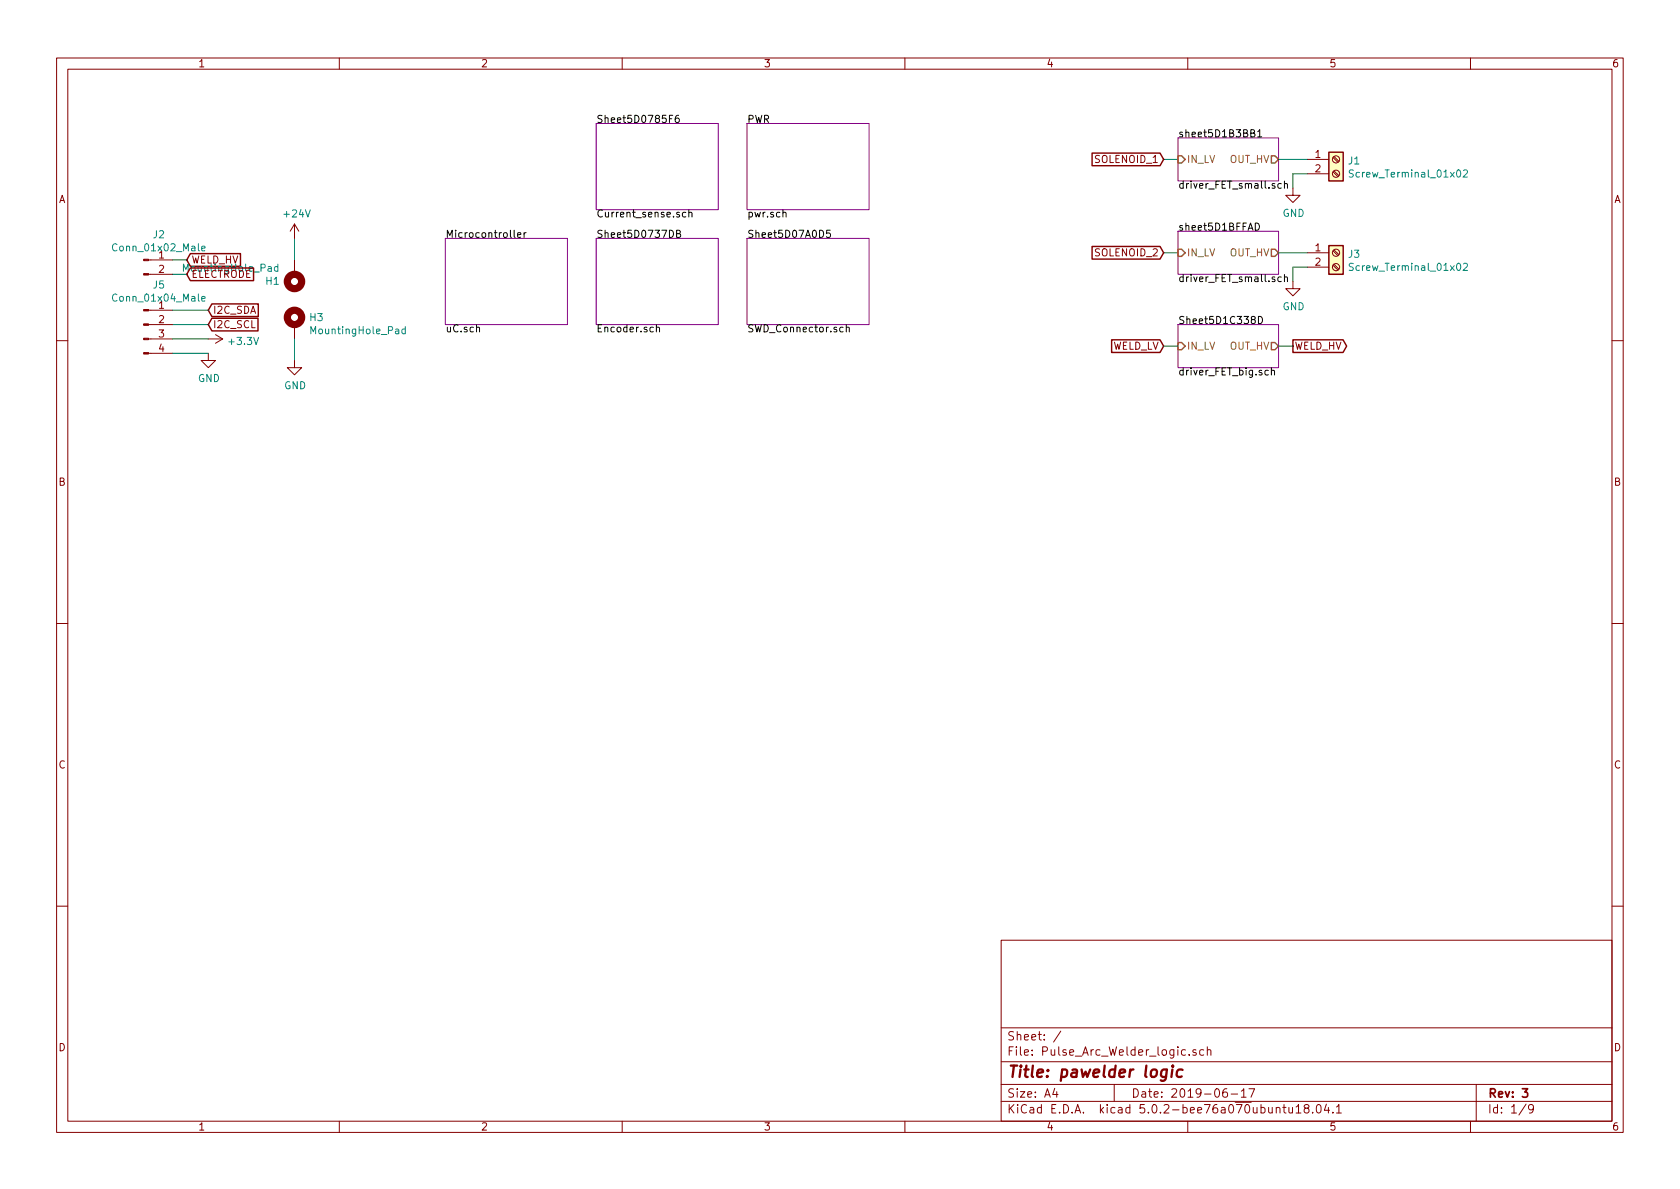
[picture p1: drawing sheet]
EESchema Schematic File Version 4
EELAYER 30 0
EELAYER END
$Descr A4 11693 8268
encoding utf-8
Sheet 1 9
Title "pawelder logic"
Date "2019-06-17"
Rev "3"
Comp ""
Comment1 ""
Comment2 ""
Comment3 ""
Comment4 ""
$EndDescr
$Comp
L Connector:Screw_Terminal_01x02 J1
U 1 1
P 9300 1100
F 0 "J1" H 9380 1092 50  0000 L CNN
F 1 "Screw_Terminal_01x02" H 9380 1001 50  0000 L CNN
F 2 "TerminalBlock:TerminalBlock_Altech_AK300-2_P5.00mm" H 9300 1100 50  0001 C CNN
F 3 "~" H 9300 1100 50  0001 C CNN
	1    9300 1100
	1    0    0    -1  
$EndComp
Text GLabel 1300 1800 2    50   Input ~ 0
WELD_HV
Text GLabel 9000 2400 2    50   Output ~ 0
WELD_HV
Text GLabel 8100 2400 0    50   Input ~ 0
WELD_LV
$Comp
L Mechanical:MountingHole_Pad H1
U 1 1
P 2050 1900
F 0 "H1" H 2150 1951 50  0000 L CNN
F 1 "MountingHole_Pad" H 2150 1860 50  0000 L CNN
F 2 "MountingHole:MountingHole_5.3mm_M5_DIN965_Pad" H 2050 1900 50  0001 C CNN
F 3 "~" H 2050 1900 50  0001 C CNN
	1    2050 1900
	-1   0    0    1   
$EndComp
Wire Wire Line
	2050 1800 2050 1650
$Comp
L Mechanical:MountingHole_Pad H3
U 1 1
P 2050 2250
F 0 "H3" H 2150 2301 50  0000 L CNN
F 1 "MountingHole_Pad" H 2150 2210 50  0000 L CNN
F 2 "MountingHole:MountingHole_5.3mm_M5_DIN965_Pad" H 2050 2250 50  0001 C CNN
F 3 "~" H 2050 2250 50  0001 C CNN
	1    2050 2250
	1    0    0    -1  
$EndComp
Wire Wire Line
	2050 2350 2050 2500
Wire Wire Line
	8100 1100 8200 1100
Wire Wire Line
	8100 1750 8200 1750
Text GLabel 1300 1900 2    50   Input ~ 0
ELECTRODE
Text GLabel 8100 1750 0    50   Input ~ 0
SOLENOID_2
Text GLabel 8100 1100 0    50   Input ~ 0
SOLENOID_1
$Sheet
S 5200 850  850  600 
U 5D16A7D9
F0 "PWR" 50
F1 "pwr.sch" 50
$EndSheet
$Sheet
S 3100 1650 850  600 
U 5D186B3B
F0 "Microcontroller" 50
F1 "uC.sch" 50
$EndSheet
$Sheet
S 8200 950  700  300 
U 5D1B3BB5
F0 "sheet5D1B3BB1" 50
F1 "driver_FET_small.sch" 50
F2 "IN_LV" I L 8200 1100 50 
F3 "OUT_HV" O R 8900 1100 50 
$EndSheet
Wire Wire Line
	9100 1100 8900 1100
Wire Wire Line
	9100 1200 9000 1200
Wire Wire Line
	9000 1200 9000 1300
$Comp
L Connector:Screw_Terminal_01x02 J3
U 1 1
P 9300 1750
F 0 "J3" H 9380 1742 50  0000 L CNN
F 1 "Screw_Terminal_01x02" H 9380 1651 50  0000 L CNN
F 2 "TerminalBlock:TerminalBlock_Altech_AK300-2_P5.00mm" H 9300 1750 50  0001 C CNN
F 3 "~" H 9300 1750 50  0001 C CNN
	1    9300 1750
	1    0    0    -1  
$EndComp
$Sheet
S 8200 1600 700  300 
U 5D1BFFBE
F0 "sheet5D1BFFAD" 50
F1 "driver_FET_small.sch" 50
F2 "IN_LV" I L 8200 1750 50 
F3 "OUT_HV" O R 8900 1750 50 
$EndSheet
Wire Wire Line
	9100 1750 8900 1750
Wire Wire Line
	9100 1850 9000 1850
Wire Wire Line
	9000 1850 9000 1950
$Sheet
S 8200 2250 700  300 
U 5D1C338E
F0 "Sheet5D1C338D" 50
F1 "driver_FET_big.sch" 50
F2 "IN_LV" I L 8200 2400 50 
F3 "OUT_HV" O R 8900 2400 50 
$EndSheet
Wire Wire Line
	8200 2400 8100 2400
$Comp
L power:+24V #PWR0112
U 1 1
P 2050 1650
F 0 "#PWR0112" H 2050 1500 50  0001 C CNN
F 1 "+24V" H 2065 1823 50  0000 C CNN
F 2 "" H 2050 1650 50  0001 C CNN
F 3 "" H 2050 1650 50  0001 C CNN
	1    2050 1650
	1    0    0    -1  
$EndComp
Wire Wire Line
	1300 1800 1200 1800
Wire Wire Line
	1300 1900 1200 1900
Text GLabel 1450 2250 2    50   Input ~ 0
I2C_SCL
Text GLabel 1450 2150 2    50   Input ~ 0
I2C_SDA
Wire Wire Line
	1200 2150 1450 2150
Wire Wire Line
	1200 2250 1450 2250
$Comp
L Connector:Conn_01x02_Male J2
U 1 1
P 1000 1800
F 0 "J2" H 1106 1978 50  0000 C CNN
F 1 "Conn_01x02_Male" H 1106 1887 50  0000 C CNN
F 2 "Connector_PinHeader_2.54mm:PinHeader_1x02_P2.54mm_Vertical" H 1000 1800 50  0001 C CNN
F 3 "~" H 1000 1800 50  0001 C CNN
	1    1000 1800
	1    0    0    -1  
$EndComp
$Sheet
S 4150 1650 850  600 
U 5D0737DC
F0 "Sheet5D0737DB" 50
F1 "Encoder.sch" 50
$EndSheet
$Sheet
S 4150 850  850  600 
U 5D0785F7
F0 "Sheet5D0785F6" 50
F1 "Current_sense.sch" 50
$EndSheet
$Sheet
S 5200 1650 850  600 
U 5D07A0D6
F0 "Sheet5D07A0D5" 50
F1 "SWD_Connector.sch" 50
$EndSheet
$Comp
L power:GND #PWR0102
U 1 1
P 2050 2500
F 0 "#PWR0102" H 2050 2250 50  0001 C CNN
F 1 "GND" H 2055 2327 50  0000 C CNN
F 2 "" H 2050 2500 50  0001 C CNN
F 3 "" H 2050 2500 50  0001 C CNN
	1    2050 2500
	1    0    0    -1  
$EndComp
$Comp
L Connector:Conn_01x04_Male J5
U 1 1
P 1000 2250
F 0 "J5" H 1106 2528 50  0000 C CNN
F 1 "Conn_01x04_Male" H 1106 2437 50  0000 C CNN
F 2 "Connector_PinHeader_2.54mm:PinHeader_1x04_P2.54mm_Vertical" H 1000 2250 50  0001 C CNN
F 3 "~" H 1000 2250 50  0001 C CNN
	1    1000 2250
	1    0    0    -1  
$EndComp
$Comp
L power:+3.3V #PWR0140
U 1 1
P 1450 2350
F 0 "#PWR0140" H 1450 2200 50  0001 C CNN
F 1 "+3.3V" V 1465 2478 50  0000 L CNN
F 2 "" H 1450 2350 50  0001 C CNN
F 3 "" H 1450 2350 50  0001 C CNN
	1    1450 2350
	0    1    1    0   
$EndComp
$Comp
L power:GND #PWR0141
U 1 1
P 1450 2450
F 0 "#PWR0141" H 1450 2200 50  0001 C CNN
F 1 "GND" H 1455 2277 50  0000 C CNN
F 2 "" H 1450 2450 50  0001 C CNN
F 3 "" H 1450 2450 50  0001 C CNN
	1    1450 2450
	1    0    0    -1  
$EndComp
Wire Wire Line
	1450 2350 1200 2350
Wire Wire Line
	1200 2450 1450 2450
$Comp
L power:GND #PWR0104
U 1 1
P 9000 1300
F 0 "#PWR0104" H 9000 1050 50  0001 C CNN
F 1 "GND" H 9005 1127 50  0000 C CNN
F 2 "" H 9000 1300 50  0001 C CNN
F 3 "" H 9000 1300 50  0001 C CNN
	1    9000 1300
	1    0    0    -1  
$EndComp
$Comp
L power:GND #PWR0111
U 1 1
P 9000 1950
F 0 "#PWR0111" H 9000 1700 50  0001 C CNN
F 1 "GND" H 9005 1777 50  0000 C CNN
F 2 "" H 9000 1950 50  0001 C CNN
F 3 "" H 9000 1950 50  0001 C CNN
	1    9000 1950
	1    0    0    -1  
$EndComp
Wire Wire Line
	9000 2400 8900 2400
Text Notes 3250 3950 0    50   ~ 0
BUGS:\n- TIM14 has no one-pulse mode, change the outputs around to accomodate for that\n- Program memory is too little - change to a uC with at least 32kB\n- include test points\n- make output compare testable???\n- make voltage drop between electrode and positive rail measurable\n- Think of calibration procedure for the parallel resistance of the FETs\n- use a serial resistor for each parallel mosfet gate - see AoE\n- Use an external oscillator for better timing accuracy (HSE) or HSI calibration (LSI)?\n
$EndSCHEMATC
